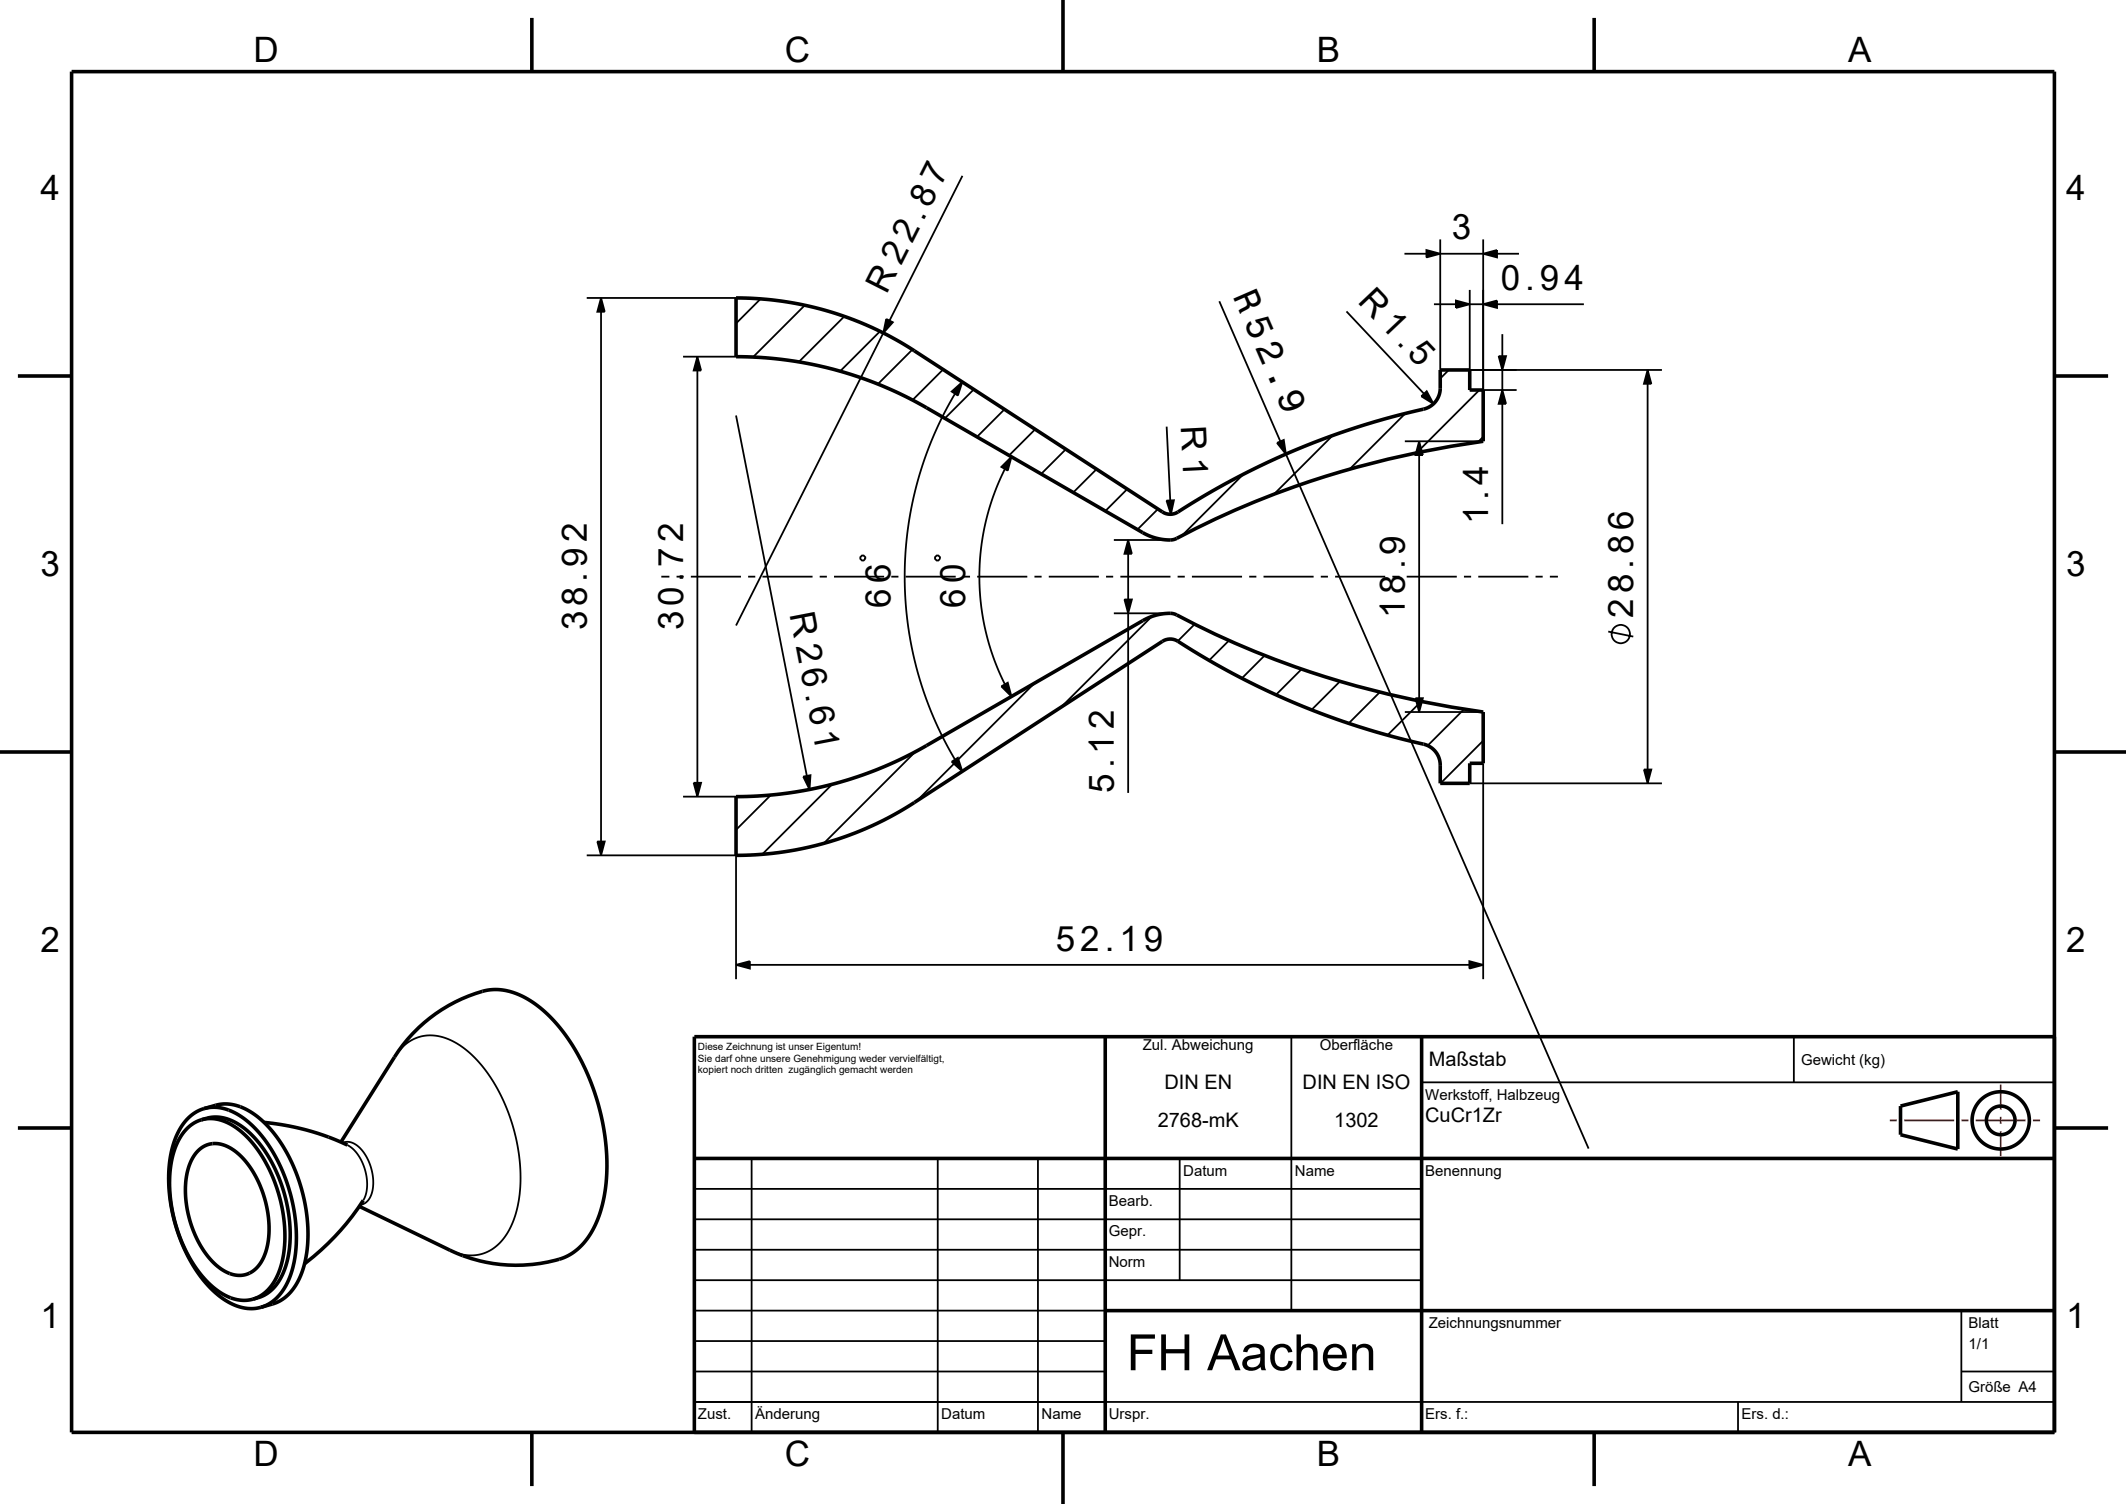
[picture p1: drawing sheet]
<svg xmlns="http://www.w3.org/2000/svg" width="297mm" height="210mm" viewBox="0 0 297 210" stroke-linecap="round" stroke-linejoin="round" font-family="sans-serif">
<g fill="none" stroke="#000" stroke-width=".25">
<path d="M134.5 24.5l-10.2 20.3M196.2 35.4h3.1M199.3 34.9l1.9 .5-1.9 .5zM201.2 33.4v18.3M201.2 35.4h6M207.2 35.4l1.9-.5v1zM207.2 33.4v21.1M209.1 35.4h3.1M82 41.6h20.8M84 41.6l.5 1.9h-1.1zM84 43.5v74M95.4 49.8h7.4"/>
<path d="M97.4 49.8l.5 1.9h-1zM97.4 51.7v57.6M102.8 58l9.9 50.3M106.2 41.7l-3.4 3.5M112.4 42.6l-7.2 7.3M118 44.2l-6.4 6.3M122.9 46.3l-5.5 5.5M123.4 46.5l-20.6 40.8M123.8 44.5l.9 .5-1.3 1.5zM127.5 48.8l-4.9 4.8M131.8 51.6l-4.3 4.3M132.9 54.7l1.5-1.4-.6 1.9z"/>
<path d="M133.4 55l-1.7 3-1.3 3-1.2 3-1 3.1-.8 3.2-.6 3.7-.3 3.2-.1 3 .1 3.5 .3 3.2 .6 3.5 .8 3.4 .9 3.1 1.3 3.3 1.5 3.1 1.5 2.8M136 54.4l-4 4M140.3 57.2l-3.8 3.8M144.6 59.9l-3.6 3.7M163 59.6l.5 10.3M170.3 42.1l8.6 19.5M188.1 43.5l10.8 11.5M196.3 57.7l-7.8 7.8M198.6 55.3l.7-.7 1 1.8zM200.3 42.5h3.1M202.4 51.7l-1.2 1.2M203.4 42l1.9 .5-1.9 .5z"/>
<path d="M205.3 40.5v14h6.6M205.3 51.7h26.9M205.3 42.5h1.9M206.7 54.5l-8.8 8.7M207.2 42.5l1.9-.5v1zM209.1 42.5h12.2M209.4 49.7h1l-.5 2zM209.9 54.5l.5 1.9h-1zM209.9 46.7v3M209.9 51.7v2.8M209.9 56.4v16.8M230.2 51.7l.5 1.9h-1z"/>
<path d="M230.2 53.6v53.8M120.2 77.8l.2-.2h.2l.3 .2v.2l-.3 .3h-.2l-.2-.3zM130.6 77.8l.3-.2h.2l.2 .2v.2l-.2 .3h-.2l-.3-.3zM139.9 65.2l1.4-1.4-.5 1.9zM140.4 65.5l-1.6 3.7-1.1 3.5-.7 4-.2 3.5 .2 3.7 .7 4.2 1.1 3.8 1.6 3.6M148.9 62.7l-3.5 3.5M153.2 65.5l-3.3 3.3M155.6 75.4h7.9M157.5 68.3l-3.1 3.1M157.6 75.4l.5 1.9h-1zM157.6 77.3v6.4M161.8 71.1l-2.9 2.8"/>
<path d="M163 69.9h1l-.4 1.9zM173.7 66.2l-8.6 8.6M178.4 61.8l.9-.4 .3 2zM179.6 63.4l42.3 97M186.2 60.8l-8.2 8.2M196.3 61.6h10.9M198.3 61.6l.5 1.9h-1.1zM198.3 63.5v34M207.2 61l-.7 .7M92.4 80.5h1.1M94.5 80.5h1M96.5 80.5h7"/>
<path d="M104.5 80.5h1M106.5 80.5h7M114.5 80.5h1M116.5 80.5h7M124.5 80.5h1M126.5 80.5h7M134.5 80.5h1M136.5 80.5h7M139.9 95.8l.9-.5 .5 2zM144.5 80.5h1M144.5 95.4l-16.4 16.4M146.5 80.5h7"/>
<path d="M154.5 80.5h1M155.6 85.6h7.9M156.5 80.5h7M157.1 83.7h1l-.5 1.9zM157.6 85.6v25.1M160.9 86.1l-12.6 12.6M164.5 80.5h1M166.5 80.5h7M166.9 87.2l-2.4 2.3M171.7 89.4l-2.8 2.8M174.5 80.5h1M176.5 80.5h7"/>
<path d="M176.7 91.5l-3.2 3.2M181.8 93.4l-3.5 3.6M184.5 80.5h1M186.5 80.5h7M187.2 95.1l-4 4M192.8 96.6l-4.4 4.4M194.5 80.5h1M196.3 99.4h10.9M196.5 80.5h7M197.7 97.5h1.1l-.5 1.9zM198.5 97.9l-4.7 4.7M204.5 80.5h1"/>
<path d="M204.5 99l-5.1 5.1M206.5 80.5h7M214.5 80.5h1M216.5 80.5h1.1M224.7 88.2l3.5 .7M82 119.4h20.8v17.3M83.4 117.5h1.1l-.5 1.9zM95.4 111.2h7.4M96.9 109.3h1l-.5 1.9zM107.7 111l-4.9 4.9M112.2 108.4l1-.2-.1 2zM116.3 109.5l-9.8 9.8"/>
<path d="M127.9 105l-12.8 12.8M132.9 106.4l.9-.6 .6 1.9zM205.3 109.4h26.9M207.2 103.4l-6 6M207.2 106.6v30.1M229.7 107.4h1l-.5 2zM102.8 134.7l2-.5v1zM104.8 134.7h100.5M205.3 134.2l1.9 .5-1.9 .5zM47.9 159.6a2.29 2.29 0 0 1 2.7 1 6.8 6.8 0 0 1 1.1 6.5l-.2 .4a1.66 1.66 0 0 1-1.2 .7M48.5 159.9a6.4 6.4 0 0 1 2.8 5.6l-.1 1.1-.5 1M55.1 147.6a5.9 5.9 0 0 1 8.4-2.1l1.2 .8 1.2 1 1.3 1.4 1 1.2 1.8 3 .8 1.8 .7 2.1 .9 3.6 .2 1.7 .1 2.2v1.6l-.2 1.7-.3 1.5-.5 1.4a6.8 6.8 0 0 1-5 4.7 6.5 6.5 0 0 1-3.9-.6"/>
<path d="M180.4 144.8v38.2M198.6 151.1h88.4M250.6 144.8v6.3M97 178.8h101.6M97 174.5h101.6M97 170.3h101.6M97 166h101.6M105 161.8v38.2M131 161.8v38.2M145 161.8v38.2M164.8 161.8v17M97 195.8h190"/>
<path d="M97 191.5h57.4M97 187.3h57.4M97 183h57.4M242.8 195.8v4.2M274 191.5h13M274 183v12.8"/>
<circle cx="226.4" cy="88.5" r="1.28"/>
</g>
<g fill="none" stroke="#000" stroke-width=".5">
<path d="M10 10h277v190h-277zM74.3 2.5v7.5M148.5 0v10M222.7 2.5v7.5M2.5 52.5h7.5M127.7 49l-2.5-1.6-3.4-1.7-3-1.2-3.1-1-2.9-.8-3.4-.6-3.2-.4-3.4-.1v8.2l2.9 .1 2.7 .2 2.8 .4 2.7 .5 5 1.3 3.1 1.1 2.3 .9 2.3 1.1 2.6 1.4 30.4 17.6a6.7 6.7 0 0 0 4.6 .9 127.6 127.6 0 0 1 43-13.7v-7.1h-1.9v-2.8h-4.1v2.6a3.2 3.2 0 0 1-3.1 3l-4.3 1.1-4.1 1.2-4.5 1.6-4.2 1.6-3.9 1.7-3.8 1.9-3.9 2.2-4.3 2.6a2.26 2.26 0 0 1-2.7 .3l-34.7-22.5M287 52.5h7.5M0 105h10M102.8 111.2l3-.1 2.8-.2 4.9-.7 2.7-.7 2.6-.7 2.4-.8 3-1.2 2.5-1.2 2.6-1.4 30.4-17.5a6.8 6.8 0 0 1 4.5-.9 127.8 127.8 0 0 0 43 13.6v7.2h-1.9v2.8h-4.1v-2.8a3.1 3.1 0 0 0-3-2.8l-4.1-1.1-4.3-1.2-4.2-1.5-4.5-1.7-3.9-1.7-4-2-3.7-2.1-4.3-2.5a2.29 2.29 0 0 0-2.8-.5l-35.4 23-4.4 2.4-4.1 1.8-3.6 1.1-3.9 .9-3.9 .5-4.3 .2zM287 105h10M2.5 157.5h7.5M28.2 156.4a6.2 6.2 0 0 1 5.6 1.7l1.5 1.5 1.2 1.6 1 1.9 .9 2 .7 2.4 .5 2.2 .2 2.2-.1 2.3a8.9 8.9 0 0 1-3.1 6.6l-1.3 .6"/>
<path d="M28.2 156.4a6.2 6.2 0 0 0-3.9 4.5l-.4 1.8-.2 2 .1 2.4 .3 2.2 .6 2.2 .8 2.1 .9 1.9 1.3 2a9.1 9.1 0 0 0 6.1 4.1h.7l.8-.2M28.2 156.4l.7-.3a6.2 6.2 0 0 1 5.7 1.8l1.3 1.3 1.3 1.8 1.1 1.9 .8 2 .8 2.4 .4 2.2 .2 2.1v2.1a9.1 9.1 0 0 1-3 6.8l-1 .5-1.2 .4M28.5 154.8a6.8 6.8 0 0 0-4.2 4.8l-.6 2.5-.1 2.4 .1 2.9 .6 2.9 .9 2.9 1.3 2.6 1.5 2.4 1.5 1.7a7.7 7.7 0 0 0 6.3 2.8l.7-.2M28.5 154.8a6.8 6.8 0 0 1 6.2 1.9l1.6 1.6 1.6 2.2 1.4 2.5 1 2.8 .7 2.7 .4 2.9v2.8l-.4 2.3a7.8 7.8 0 0 1-4 5.8l-.5 .2M28.5 154.8l1.6-.5a6.8 6.8 0 0 1 6.3 1.9l1.5 1.6 1.6 2.2 1.3 2.3 1.1 2.8 .7 2.9 .4 2.9v2.8l-.4 2.4a7.8 7.8 0 0 1-4 5.8l-2.1 .6M36.9 156.7l2.9 .4 3.1 .7 3 1 2.6 1.1M47.6 159.5l7.5-11.9a20.4 20.4 0 0 1 13.6-9.4h1.1l1 .1 1.3 .4 1.1 .5 2.1 1.4 2.1 1.9 2 2.6 1.8 3 1.4 3.2 1 3 .8 3.4 .4 3.7-.1 3.2-.4 3-.8 2.7-.6 1.3-.6 1-.7 .9-.9 .9-.9 .7-.9 .4a21.3 21.3 0 0 1-16.1-.9l-12.6-6.2M154.4 144.8v55.2M198.6 144.8v55.2M265.5 154.4l8-2v8l-8-2zM287 157.5h7.5M287 144.8h-190v55.2"/>
<path d="M27.6 160.7a3.6 3.6 0 0 1 5-.1 13.5 13.5 0 0 1 4.8 8.9 9.7 9.7 0 0 1-1.3 7.2 3.6 3.6 0 0 1-5.1 .5 13.3 13.3 0 0 1-4.9-8.8 9.7 9.7 0 0 1 1.3-7.4zM50.7 167.6a34.9 34.9 0 0 1-8.2 8.9M97 161.8h190M154.4 183h132.6M74.3 200v7.5M148.5 200v10M222.7 200v7.5"/>
<circle cx="279.5" cy="156.4" r="2"/>
<circle cx="279.5" cy="156.4" r="4"/>
</g>
<path d="M264 156.4h1M266 156.4h7M274 156.4h1M276 156.4h7M279.5 151.4v3.5M279.5 155.9v1M279.5 157.9v3.5M284 156.4h1" fill="none" stroke="#f00" stroke-width=".25"/>
<g fill="#000">
<path d="M199.3 34.9l1.9 .5-1.9 .5z" fill-rule="evenodd"/>
<path d="M207.2 35.4l1.9-.5v1z" fill-rule="evenodd"/>
<path d="M84 41.6l.5 1.9h-1.1z" fill-rule="evenodd"/>
<path d="M97.4 49.8l.5 1.9h-1z" fill-rule="evenodd"/>
<path d="M123.8 44.5l.9 .5-1.3 1.5z" fill-rule="evenodd"/>
<path d="M132.9 54.7l1.5-1.4-.6 1.9z" fill-rule="evenodd"/>
<path d="M198.6 55.3l.7-.7 1 1.8z" fill-rule="evenodd"/>
<path d="M203.4 42l1.9 .5-1.9 .5z" fill-rule="evenodd"/>
<path d="M207.2 42.5l1.9-.5v1z" fill-rule="evenodd"/>
<path d="M209.4 49.7h1l-.5 2z" fill-rule="evenodd"/>
<path d="M209.9 54.5l.5 1.9h-1z" fill-rule="evenodd"/>
<path d="M230.2 51.7l.5 1.9h-1z" fill-rule="evenodd"/>
<path d="M139.9 65.2l1.4-1.4-.5 1.9z" fill-rule="evenodd"/>
<path d="M157.6 75.4l.5 1.9h-1z" fill-rule="evenodd"/>
<path d="M163 69.9h1l-.4 1.9z" fill-rule="evenodd"/>
<path d="M178.4 61.8l.9-.4 .3 2z" fill-rule="evenodd"/>
<path d="M198.3 61.6l.5 1.9h-1.1z" fill-rule="evenodd"/>
<path d="M139.9 95.8l.9-.5 .5 2z" fill-rule="evenodd"/>
<path d="M157.1 83.7h1l-.5 1.9z" fill-rule="evenodd"/>
<path d="M197.7 97.5h1.1l-.5 1.9z" fill-rule="evenodd"/>
<path d="M83.4 117.5h1.1l-.5 1.9z" fill-rule="evenodd"/>
<path d="M96.9 109.3h1l-.5 1.9z" fill-rule="evenodd"/>
<path d="M112.2 108.4l1-.2-.1 2z" fill-rule="evenodd"/>
<path d="M132.9 106.4l.9-.6 .6 1.9z" fill-rule="evenodd"/>
<path d="M229.7 107.4h1l-.5 2z" fill-rule="evenodd"/>
<path d="M102.8 134.7l2-.5v1z" fill-rule="evenodd"/>
<path d="M205.3 134.2l1.9 .5-1.9 .5z" fill-rule="evenodd"/>
</g>
<text font-size="7" x="157.4" y="191.3">FH Aachen</text>
<text font-size="5.1" x="172.2" y="41.3" transform="rotate(67 172.2 41.3)">R 52.9</text>
<g font-size="4.9">
<text x="35.4" y="8.7">D</text>
<text x="109.6" y="8.7">C</text>
<text x="184" y="8.7">B</text>
<text x="258.2" y="8.7">A</text>
<text x="5.6" y="27.9">4</text>
<text x="288.6" y="27.9">4</text>
<text x="202.8" y="33.4">3</text>
<text x="123.9" y="41.1" transform="rotate(-63 123.9 41.1)">R 22.87</text>
<text x="209.6" y="40.5">0.94</text>
<text x="189.6" y="42.1" transform="rotate(47 189.6 42.1)">R 1.5</text>
<text x="165" y="59.5" transform="rotate(87 165 59.5)">R 1</text>
<text x="207.9" y="73.2" transform="rotate(-90 207.9 73.2)">1.4</text>
<text x="5.6" y="80.4">3</text>
<text x="288.6" y="80.4">3</text>
<text x="82" y="88" transform="rotate(-90 82 88)">38.92</text>
<text x="95.4" y="88" transform="rotate(-90 95.4 88)">30.72</text>
<text x="110.3" y="85.7" transform="rotate(79 110.3 85.7)">R 26.61</text>
<text x="124.4" y="84.9" transform="rotate(-90 124.4 84.9)">66</text>
<text x="134.8" y="84.9" transform="rotate(-90 134.8 84.9)">60</text>
<text x="196.3" y="86.3" transform="rotate(-90 196.3 86.3)">18.9</text>
<text x="228.2" y="86.3" transform="rotate(-90 228.2 86.3)">28.86</text>
<text x="155.6" y="110.7" transform="rotate(-90 155.6 110.7)">5.12</text>
<text x="5.6" y="132.9">2</text>
<text x="147.5" y="132.7">52.19</text>
<text x="288.6" y="132.9">2</text>
<text x="5.6" y="185.4">1</text>
<text x="288.6" y="185.4">1</text>
<text x="35.4" y="204.7">D</text>
<text x="109.6" y="204.7">C</text>
<text x="184" y="204.7">B</text>
<text x="258.2" y="204.7">A</text>
</g>
<g font-size="2.8">
<text x="199.6" y="148.9">Maßstab</text>
<text x="162.7" y="152.1">DIN EN</text>
<text x="182" y="152.1">DIN EN ISO</text>
<text x="161.7" y="157.4">2768-mK</text>
<text x="186.4" y="157.4">1302</text>
<text x="199.1" y="156.7">CuCr1Zr</text>
</g>
<g font-size="2.1">
<text x="159.7" y="146.6">Zul. Abweichung</text>
<text x="184.4" y="146.6">Oberfläche</text>
<text x="251.6" y="148.7">Gewicht (kg)</text>
<text x="199.1" y="153.5">Werkstoff, Halbzeug</text>
<text x="165.3" y="164.1">Datum</text>
<text x="180.9" y="164.1">Name</text>
<text x="199.1" y="164.1">Benennung</text>
<text x="154.9" y="168.4">Bearb.</text>
<text x="154.9" y="172.6">Gepr.</text>
<text x="154.9" y="176.9">Norm</text>
<text x="199.6" y="185.4">Zeichnungsnummer</text>
<text x="275" y="185.4">Blatt</text>
<text x="275" y="188.4">1/1</text>
<text x="275" y="194.4">Größe A4</text>
<text x="97.5" y="198.1">Zust.</text>
<text x="105.5" y="198.1">Änderung</text>
<text x="131.5" y="198.1">Datum</text>
<text x="145.5" y="198.1">Name</text>
<text x="154.9" y="198.1">Urspr.</text>
<text x="199.1" y="198.1">Ers. f.:</text>
<text x="243.3" y="198.1">Ers. d.:</text>
</g>
<g font-size="1.4">
<text x="97.5" y="146.7">Diese Zeichnung ist unser Eigentum!</text>
<text x="97.5" y="148.2">Sie darf ohne unsere Genehmigung weder vervielfältigt,</text>
<text x="97.5" y="149.8">kopiert noch dritten zugänglich gemacht werden</text>
</g>
</svg>
